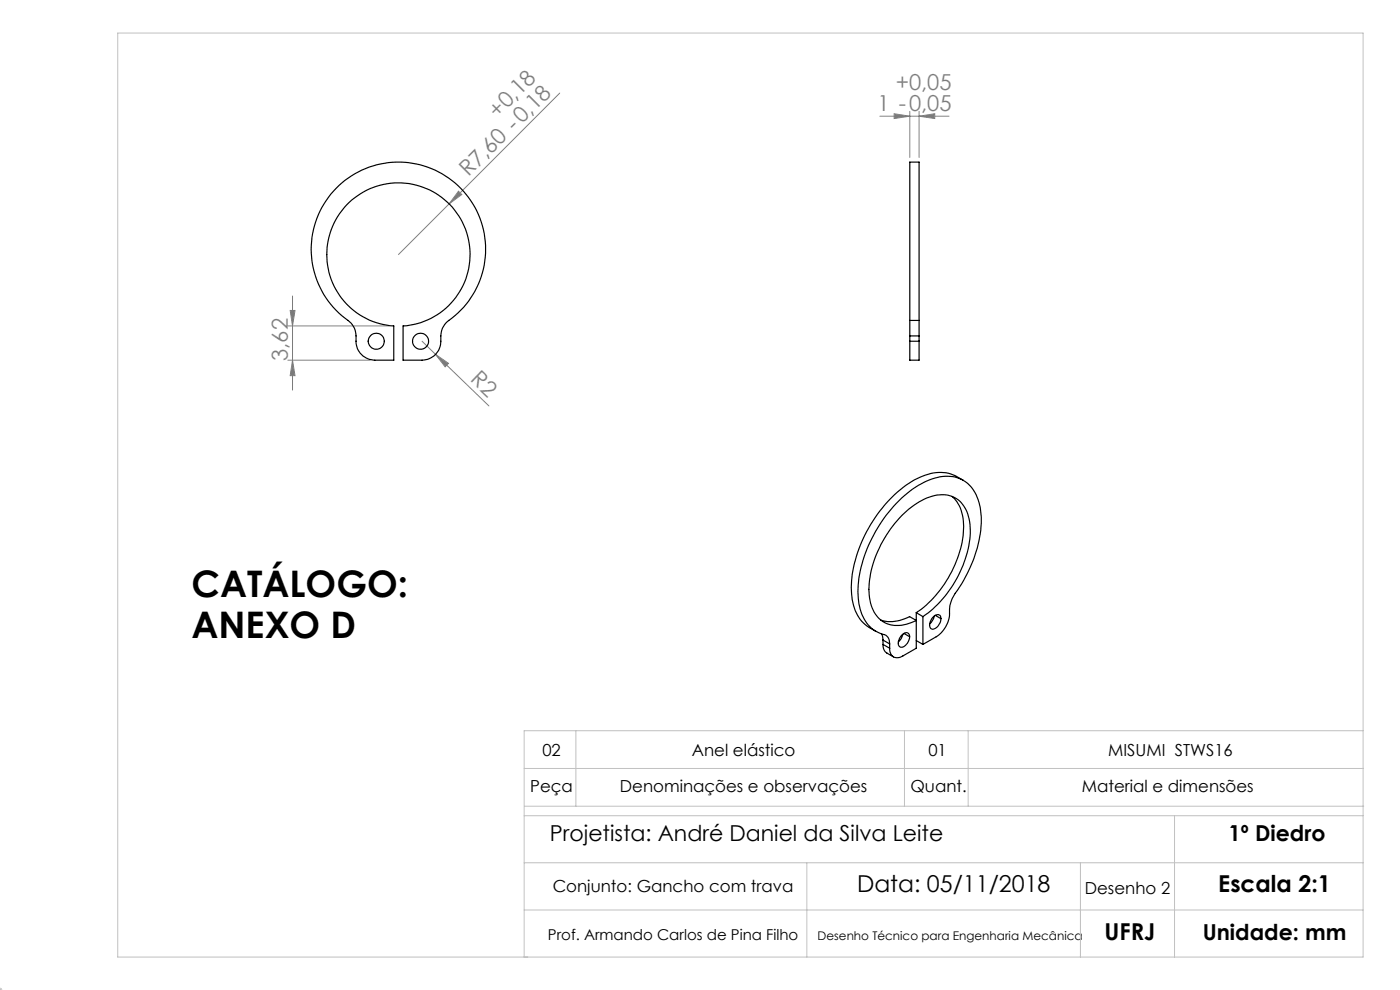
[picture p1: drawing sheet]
<svg xmlns="http://www.w3.org/2000/svg" width="297mm" height="210mm" viewBox="0 0 297 210" stroke-linecap="round" stroke-linejoin="round" font-family="sans-serif">
<g fill="none" stroke="#c0c0c0" stroke-width=".21">
<path d="M25 7h264.2v196h-264.2zM122.2 155v16M191.9 155v16M205.4 155v16M289.2 155h-178v48M111.2 173h178M111.2 163h178M111.3 171h178M249.2 173v30M111.2 193h178M111.2 183h178M171.2 183v20"/>
<path d="M229.2 183v20M-.1 210h.6M0 210l.1 .1M0 209.5v.6M.4 209.6l-.4 .5"/>
</g>
<g fill="none" stroke="#808080" stroke-width=".21">
<path d="M118.7 19.7l-34.2 34.3M186.7 24.7h14.6M189.7 24.1l3.3 .6-3.3 .4zM193 23.6v9.8M195 24.7l3.3-.6v1zM195 23.6v9.8M97.3 40.6l.7 .7-2.7 1.9zM61.1 76.4h17.4M61.1 69.1h21.4M61.6 65.9h1l-.5 3.2zM62.1 76.4l.5 3.3h-1zM62.1 62.8v20"/>
<path d="M89.5 72.4l2.9 2.8M92.4 75.2l2.7 1.9-.7 .7zM92.4 75.2l11.3 10.9"/>
</g>
<g fill="#808080">
<path d="M97.3 40.6l.7 .7-2.7 1.9z"/>
<path d="M92.4 75.2l2.7 1.9-.7 .7z"/>
<path d="M195 24.7l3.3-.6v1zM189.7 24.1l3.3 .6-3.3 .4z"/>
<path d="M62.1 76.4l.5 3.3h-1zM61.6 65.9h1l-.5 3.2z"/>
</g>
<g fill="none" stroke="#000" stroke-width=".25">
<path d="M71.3 40a18.5 18.5 0 0 1 27.4 1.1 18.5 18.5 0 0 1-3.8 27.2 5 5 0 0 0-1.4 4.5 4 4 0 0 1-4 3.6h-4v-7.3a15.2 15.2 0 0 0 12-23 15.2 15.2 0 0 0-26 0 15.2 15.2 0 0 0 12 23v7.3h-4a4 4 0 0 1-4-4 4.6 4.6 0 0 0-2.3-4.9 18.5 18.5 0 0 1-1.9-27.5zM193 68v-33.6h2v33.6M193 68v3.3M193 72.4v4h2v-4M193 68h2M193 71.3h2M193 72.4h2M193 71.3v1.1M195 68v3.3M195 71.3v1.1M202 105.3a8.6 8.6 0 0 1 2.4 7.7 24 24 0 0 1-10 17M204.3 101.9l-1.4-.8a8.8 8.8 0 0 0-8.3 .4 27.8 27.8 0 0 0-12.4 14.9 19.2 19.2 0 0 0-.8 13.1 7.2 7.2 0 0 0 3 3.6l1.4 .8"/>
<path d="M187 134.4l.3 1.4M187.3 136.7a2.02 2.02 0 0 0 .8 1.8l1.4 .8M187.3 135.8l1.4 .8M187.3 136.7l1.4 .8M187.3 135.8v.9M188.7 136.6a1.83 1.83 0 0 0-1.7-2.1 7.6 7.6 0 0 1-4.8-6.5 25.1 25.1 0 0 1 4.4-16.7 23.3 23.3 0 0 1 11.1-9.7 7.1 7.1 0 0 1 9.8 4.4 19.9 19.9 0 0 1-1.2 13.3 39.2 39.2 0 0 1-4.3 7.7 7.6 7.6 0 0 0-.6 3.8 6.5 6.5 0 0 1-2.8 4.3l-2.8 1.6M188.7 136.6v.9M191.4 134.6a.84 .84 0 0 1 .9-.4 .84 .84 0 0 1 .7 .7 2.26 2.26 0 0 1-1.9 2.4 1.48 1.48 0 0 1 0-2.3zM191.5 134.5a2.65 2.65 0 0 1-.9 1.7M191.8 134.4l1.2 .7M194.4 130v7.5l-2.8 1.6a1.71 1.71 0 0 1-2 .2 1.71 1.71 0 0 1-.9-1.8M194.4 130l1.4 .8"/>
<path d="M194.4 135.9l1.4 .8M195.8 130.8a23.9 23.9 0 0 0 10-18.3 7.3 7.3 0 0 0-3.4-7 7.8 7.8 0 0 0-7.3 .9 23.6 23.6 0 0 0-10.7 19.2 7.4 7.4 0 0 0 3.2 6.4 7.3 7.3 0 0 0 6.8-.4l-1.4-.8a8 8 0 0 1-6.2 .7M195.8 130.8v5.9M197.9 131a.95 .95 0 0 1 .8-.6 .95 .95 0 0 1 .9 .4 2.24 2.24 0 0 1-1.9 2.6 1.48 1.48 0 0 1 0-2.2zM198.2 130.7l-.2 .7-.8 .9M198.4 130.5l1.2 .7"/>
<circle cx="79.8" cy="72.4" r="1.71"/>
<circle cx="89.2" cy="72.4" r="1.7"/>
</g>
<g font-size="7.8">
<text x="40.6" y="126.6">CATÁLOGO:</text>
<text x="40.6" y="135.4">ANEXO D</text>
</g>
<g font-size="4.9">
<text x="181.8" y="189.3">Data: 05/11/2018</text>
<text x="258.5" y="189.3">Escala 2:1</text>
<text x="234.3" y="199.5">UFRJ</text>
</g>
<g font-size="4.7" fill="#808080">
<text x="186.1" y="23.6">1 -0,05</text>
<text x="190" y="19.1">+0,05</text>
<text x="105.6" y="25.2" transform="rotate(-45 105.6 25.2)">+0,18</text>
<text x="99.4" y="37.6" transform="rotate(-45 99.4 37.6)">R7,60 -0,18</text>
<text x="61.1" y="76.6" transform="rotate(-90 61.1 76.6)">3,62</text>
<text x="99.6" y="80.7" transform="rotate(44 99.6 80.7)">R2</text>
</g>
<g font-size="4.7">
<text x="116.6" y="178.4">Projetista: André Daniel da Silva Leite</text>
<text x="260.6" y="178.4">1º Diedro</text>
<text x="255.1" y="199.5">Unidade: mm</text>
</g>
<g font-size="3.5">
<text x="115.1" y="160.4">02</text>
<text x="146.8" y="160.4">Anel elástico</text>
<text x="197" y="160.4">01</text>
<text x="235.1" y="160.4">MISUMI STWS16</text>
<text x="112.5" y="168">Peça</text>
<text x="131.5" y="168">Denominações e observações</text>
<text x="193.1" y="168">Quant.</text>
<text x="229.5" y="168">Material e dimensões</text>
<text x="117.3" y="189.3">Conjunto: Gancho com trava</text>
<text x="230.1" y="189.6">Desenho 2</text>
</g>
<text font-size="3.2" x="116.2" y="199.5">Prof. Armando Carlos de Pina Filho</text>
<text font-size="2.5" x="173.5" y="199.5">Desenho Técnico para Engenharia Mecânica</text>
</svg>
